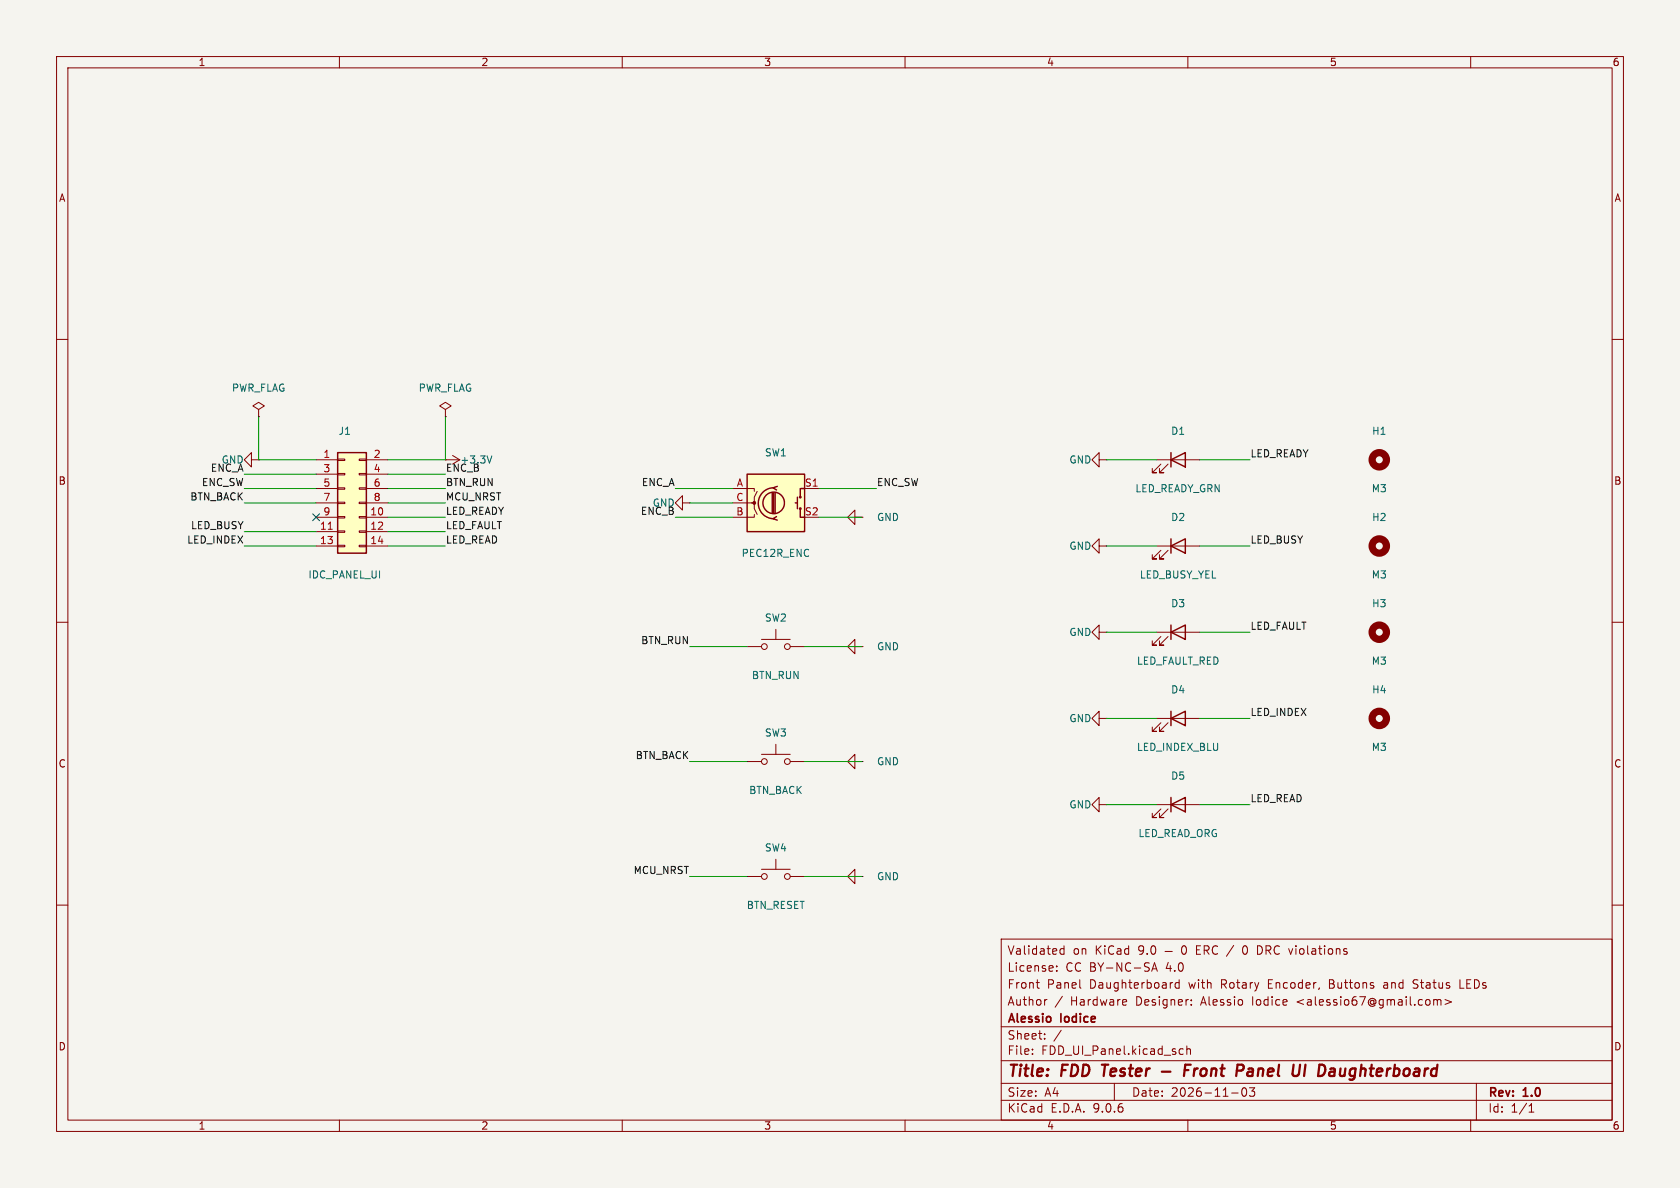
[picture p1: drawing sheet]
(kicad_sch
 (version 20250114)
 (generator "eeschema")
 (generator_version "9.0")
 (paper "A4")
 (title_block
  (title "FDD Tester - Front Panel UI Daughterboard")
  (date "2026-11-03")
  (rev "1.0")
  (company "Alessio Iodice")
  (comment 1 "Author / Hardware Designer: Alessio Iodice <alessio67@gmail.com>")
  (comment 2 "Front Panel Daughterboard with Rotary Encoder, Buttons and Status LEDs")
  (comment 3 "License: CC BY-NC-SA 4.0")
  (comment 4 "Validated on KiCad 9.0 — 0 ERC / 0 DRC violations"))

 (lib_symbols
(symbol "power:GND"
  (power)
  (pin_numbers (hide yes))
  (pin_names
   (offset 0) (hide yes))
  (exclude_from_sim no)
  (in_bom yes)
  (on_board yes)
  (property "Reference" "#PWR" (at 0 -6.35 0) (effects (font (size 1.27 1.27)) (hide yes)))
  (property "Value" "GND" (at 0 -3.81 0) (effects (font (size 1.27 1.27))))
  (property "Footprint" "" (at 0 0 0) (effects (font (size 1.27 1.27)) (hide yes)))
  (property "Datasheet" "" (at 0 0 0) (effects (font (size 1.27 1.27)) (hide yes)))
  (property "Description" "Power symbol creates a global label with name \"GND\" , ground" (at 0 0 0) (effects (font (size 1.27 1.27)) (hide yes)))
  (symbol "GND_0_1"
   (polyline (pts (xy 0 0) (xy 0 -1.27) (xy 1.27 -1.27) (xy 0 -2.54) (xy -1.27 -1.27) (xy 0 -1.27)) (stroke (width 0) (type default)) (fill (type none))))
  (symbol "GND_1_1"
   (pin power_in line (at 0 0 270) (length 0) (name "~" (effects (font (size 1.27 1.27)))) (number "1" (effects (font (size 1.27 1.27))))))
  (embedded_fonts no))
(symbol "power:+3.3V"
  (power)
  (pin_numbers (hide yes))
  (pin_names
   (offset 0) (hide yes))
  (exclude_from_sim no)
  (in_bom yes)
  (on_board yes)
  (property "Reference" "#PWR" (at 0 -3.81 0) (effects (font (size 1.27 1.27)) (hide yes)))
  (property "Value" "+3.3V" (at 0 3.556 0) (effects (font (size 1.27 1.27))))
  (property "Footprint" "" (at 0 0 0) (effects (font (size 1.27 1.27)) (hide yes)))
  (property "Datasheet" "" (at 0 0 0) (effects (font (size 1.27 1.27)) (hide yes)))
  (property "Description" "Power symbol creates a global label with name \"+3.3V\"" (at 0 0 0) (effects (font (size 1.27 1.27)) (hide yes)))
  (symbol "+3.3V_0_1"
   (polyline (pts (xy -0.762 1.27) (xy 0 2.54)) (stroke (width 0) (type default)) (fill (type none)))
   (polyline (pts (xy 0 2.54) (xy 0.762 1.27)) (stroke (width 0) (type default)) (fill (type none)))
   (polyline (pts (xy 0 0) (xy 0 2.54)) (stroke (width 0) (type default)) (fill (type none))))
  (symbol "+3.3V_1_1"
   (pin power_in line (at 0 0 90) (length 0) (name "~" (effects (font (size 1.27 1.27)))) (number "1" (effects (font (size 1.27 1.27))))))
  (embedded_fonts no))
(symbol "power:PWR_FLAG"
  (power)
  (pin_numbers (hide yes))
  (pin_names
   (offset 0) (hide yes))
  (exclude_from_sim no)
  (in_bom yes)
  (on_board yes)
  (property "Reference" "#FLG" (at 0 1.905 0) (effects (font (size 1.27 1.27)) (hide yes)))
  (property "Value" "PWR_FLAG" (at 0 3.81 0) (effects (font (size 1.27 1.27))))
  (property "Footprint" "" (at 0 0 0) (effects (font (size 1.27 1.27)) (hide yes)))
  (property "Datasheet" "~" (at 0 0 0) (effects (font (size 1.27 1.27)) (hide yes)))
  (property "Description" "Special symbol for telling ERC where power comes from" (at 0 0 0) (effects (font (size 1.27 1.27)) (hide yes)))
  (symbol "PWR_FLAG_0_0"
   (pin power_out line (at 0 0 90) (length 0) (name "~" (effects (font (size 1.27 1.27)))) (number "1" (effects (font (size 1.27 1.27))))))
  (symbol "PWR_FLAG_0_1"
   (polyline (pts (xy 0 0) (xy 0 1.27) (xy -1.016 1.905) (xy 0 2.54) (xy 1.016 1.905) (xy 0 1.27)) (stroke (width 0) (type default)) (fill (type none))))
  (embedded_fonts no))
(symbol "Connector_Generic:Conn_02x07_Odd_Even"
  (pin_names
   (offset 1.016) (hide yes))
  (exclude_from_sim no)
  (in_bom yes)
  (on_board yes)
  (property "Reference" "J" (at 1.27 10.16 0) (effects (font (size 1.27 1.27))))
  (property "Value" "Conn_02x07_Odd_Even" (at 1.27 -10.16 0) (effects (font (size 1.27 1.27))))
  (property "Footprint" "" (at 0 0 0) (effects (font (size 1.27 1.27)) (hide yes)))
  (property "Datasheet" "~" (at 0 0 0) (effects (font (size 1.27 1.27)) (hide yes)))
  (property "Description" "Generic connector, double row, 02x07, odd/even pin numbering scheme (row 1 odd numbers, row 2 even numbers), script generated (kicad-library-utils/schlib/autogen/connector/)" (at 0 0 0) (effects (font (size 1.27 1.27)) (hide yes)))
  (symbol "Conn_02x07_Odd_Even_1_1"
   (rectangle (start -1.27 8.89) (end 3.81 -8.89) (stroke (width 0.254) (type default)) (fill (type background)))
   (rectangle (start -1.27 7.747) (end 0 7.493) (stroke (width 0.1524) (type default)) (fill (type none)))
   (rectangle (start -1.27 5.207) (end 0 4.953) (stroke (width 0.1524) (type default)) (fill (type none)))
   (rectangle (start -1.27 2.667) (end 0 2.413) (stroke (width 0.1524) (type default)) (fill (type none)))
   (rectangle (start -1.27 0.127) (end 0 -0.127) (stroke (width 0.1524) (type default)) (fill (type none)))
   (rectangle (start -1.27 -2.413) (end 0 -2.667) (stroke (width 0.1524) (type default)) (fill (type none)))
   (rectangle (start -1.27 -4.953) (end 0 -5.207) (stroke (width 0.1524) (type default)) (fill (type none)))
   (rectangle (start -1.27 -7.493) (end 0 -7.747) (stroke (width 0.1524) (type default)) (fill (type none)))
   (rectangle (start 3.81 7.747) (end 2.54 7.493) (stroke (width 0.1524) (type default)) (fill (type none)))
   (rectangle (start 3.81 5.207) (end 2.54 4.953) (stroke (width 0.1524) (type default)) (fill (type none)))
   (rectangle (start 3.81 2.667) (end 2.54 2.413) (stroke (width 0.1524) (type default)) (fill (type none)))
   (rectangle (start 3.81 0.127) (end 2.54 -0.127) (stroke (width 0.1524) (type default)) (fill (type none)))
   (rectangle (start 3.81 -2.413) (end 2.54 -2.667) (stroke (width 0.1524) (type default)) (fill (type none)))
   (rectangle (start 3.81 -4.953) (end 2.54 -5.207) (stroke (width 0.1524) (type default)) (fill (type none)))
   (rectangle (start 3.81 -7.493) (end 2.54 -7.747) (stroke (width 0.1524) (type default)) (fill (type none)))
   (pin passive line (at -5.08 7.62 0) (length 3.81) (name "Pin_1" (effects (font (size 1.27 1.27)))) (number "1" (effects (font (size 1.27 1.27)))))
   (pin passive line (at -5.08 5.08 0) (length 3.81) (name "Pin_3" (effects (font (size 1.27 1.27)))) (number "3" (effects (font (size 1.27 1.27)))))
   (pin passive line (at -5.08 2.54 0) (length 3.81) (name "Pin_5" (effects (font (size 1.27 1.27)))) (number "5" (effects (font (size 1.27 1.27)))))
   (pin passive line (at -5.08 0 0) (length 3.81) (name "Pin_7" (effects (font (size 1.27 1.27)))) (number "7" (effects (font (size 1.27 1.27)))))
   (pin passive line (at -5.08 -2.54 0) (length 3.81) (name "Pin_9" (effects (font (size 1.27 1.27)))) (number "9" (effects (font (size 1.27 1.27)))))
   (pin passive line (at -5.08 -5.08 0) (length 3.81) (name "Pin_11" (effects (font (size 1.27 1.27)))) (number "11" (effects (font (size 1.27 1.27)))))
   (pin passive line (at -5.08 -7.62 0) (length 3.81) (name "Pin_13" (effects (font (size 1.27 1.27)))) (number "13" (effects (font (size 1.27 1.27)))))
   (pin passive line (at 7.62 7.62 180) (length 3.81) (name "Pin_2" (effects (font (size 1.27 1.27)))) (number "2" (effects (font (size 1.27 1.27)))))
   (pin passive line (at 7.62 5.08 180) (length 3.81) (name "Pin_4" (effects (font (size 1.27 1.27)))) (number "4" (effects (font (size 1.27 1.27)))))
   (pin passive line (at 7.62 2.54 180) (length 3.81) (name "Pin_6" (effects (font (size 1.27 1.27)))) (number "6" (effects (font (size 1.27 1.27)))))
   (pin passive line (at 7.62 0 180) (length 3.81) (name "Pin_8" (effects (font (size 1.27 1.27)))) (number "8" (effects (font (size 1.27 1.27)))))
   (pin passive line (at 7.62 -2.54 180) (length 3.81) (name "Pin_10" (effects (font (size 1.27 1.27)))) (number "10" (effects (font (size 1.27 1.27)))))
   (pin passive line (at 7.62 -5.08 180) (length 3.81) (name "Pin_12" (effects (font (size 1.27 1.27)))) (number "12" (effects (font (size 1.27 1.27)))))
   (pin passive line (at 7.62 -7.62 180) (length 3.81) (name "Pin_14" (effects (font (size 1.27 1.27)))) (number "14" (effects (font (size 1.27 1.27))))))
  (embedded_fonts no))
(symbol "Device:RotaryEncoder_Switch"
  (pin_names
   (offset 0.254) (hide yes))
  (exclude_from_sim no)
  (in_bom yes)
  (on_board yes)
  (property "Reference" "SW" (at 0 6.604 0) (effects (font (size 1.27 1.27))))
  (property "Value" "RotaryEncoder_Switch" (at 0 -6.604 0) (effects (font (size 1.27 1.27))))
  (property "Footprint" "" (at -3.81 4.064 0) (effects (font (size 1.27 1.27)) (hide yes)))
  (property "Datasheet" "~" (at 0 6.604 0) (effects (font (size 1.27 1.27)) (hide yes)))
  (property "Description" "Rotary encoder, dual channel, incremental quadrate outputs, with switch" (at 0 0 0) (effects (font (size 1.27 1.27)) (hide yes)))
  (symbol "RotaryEncoder_Switch_0_1"
   (rectangle (start -5.08 5.08) (end 5.08 -5.08) (stroke (width 0.254) (type default)) (fill (type background)))
   (polyline (pts (xy -5.08 2.54) (xy -3.81 2.54) (xy -3.81 2.032)) (stroke (width 0) (type default)) (fill (type none)))
   (polyline (pts (xy -5.08 0) (xy -3.81 0) (xy -3.81 -1.016) (xy -3.302 -2.032)) (stroke (width 0) (type default)) (fill (type none)))
   (polyline (pts (xy -5.08 -2.54) (xy -3.81 -2.54) (xy -3.81 -2.032)) (stroke (width 0) (type default)) (fill (type none)))
   (polyline (pts (xy -4.318 0) (xy -3.81 0) (xy -3.81 1.016) (xy -3.302 2.032)) (stroke (width 0) (type default)) (fill (type none)))
   (circle (center -3.81 0) (radius 0.254) (stroke (width 0) (type default)) (fill (type outline)))
   (polyline (pts (xy -0.635 -1.778) (xy -0.635 1.778)) (stroke (width 0.254) (type default)) (fill (type none)))
   (circle (center -0.381 0) (radius 1.905) (stroke (width 0.254) (type default)) (fill (type none)))
   (polyline (pts (xy -0.381 -1.778) (xy -0.381 1.778)) (stroke (width 0.254) (type default)) (fill (type none)))
   (arc (start -0.381 -2.794) (mid -3.0988 -0.0635) (end -0.381 2.667) (stroke (width 0.254) (type default)) (fill (type none)))
   (polyline (pts (xy -0.127 1.778) (xy -0.127 -1.778)) (stroke (width 0.254) (type default)) (fill (type none)))
   (polyline (pts (xy 0.254 2.921) (xy -0.508 2.667) (xy 0.127 2.286)) (stroke (width 0.254) (type default)) (fill (type none)))
   (polyline (pts (xy 0.254 -3.048) (xy -0.508 -2.794) (xy 0.127 -2.413)) (stroke (width 0.254) (type default)) (fill (type none)))
   (polyline (pts (xy 3.81 1.016) (xy 3.81 -1.016)) (stroke (width 0.254) (type default)) (fill (type none)))
   (polyline (pts (xy 3.81 0) (xy 3.429 0)) (stroke (width 0.254) (type default)) (fill (type none)))
   (circle (center 4.318 1.016) (radius 0.127) (stroke (width 0.254) (type default)) (fill (type none)))
   (circle (center 4.318 -1.016) (radius 0.127) (stroke (width 0.254) (type default)) (fill (type none)))
   (polyline (pts (xy 5.08 2.54) (xy 4.318 2.54) (xy 4.318 1.016)) (stroke (width 0.254) (type default)) (fill (type none)))
   (polyline (pts (xy 5.08 -2.54) (xy 4.318 -2.54) (xy 4.318 -1.016)) (stroke (width 0.254) (type default)) (fill (type none))))
  (symbol "RotaryEncoder_Switch_1_1"
   (pin passive line (at -7.62 2.54 0) (length 2.54) (name "A" (effects (font (size 1.27 1.27)))) (number "A" (effects (font (size 1.27 1.27)))))
   (pin passive line (at -7.62 0 0) (length 2.54) (name "C" (effects (font (size 1.27 1.27)))) (number "C" (effects (font (size 1.27 1.27)))))
   (pin passive line (at -7.62 -2.54 0) (length 2.54) (name "B" (effects (font (size 1.27 1.27)))) (number "B" (effects (font (size 1.27 1.27)))))
   (pin passive line (at 7.62 2.54 180) (length 2.54) (name "S1" (effects (font (size 1.27 1.27)))) (number "S1" (effects (font (size 1.27 1.27)))))
   (pin passive line (at 7.62 -2.54 180) (length 2.54) (name "S2" (effects (font (size 1.27 1.27)))) (number "S2" (effects (font (size 1.27 1.27))))))
  (embedded_fonts no))
(symbol "Switch:SW_Push"
  (pin_numbers (hide yes))
  (pin_names
   (offset 1.016) (hide yes))
  (exclude_from_sim no)
  (in_bom yes)
  (on_board yes)
  (property "Reference" "SW" (at 1.27 2.54 0) (effects (font (size 1.27 1.27)) (justify left)))
  (property "Value" "SW_Push" (at 0 -1.524 0) (effects (font (size 1.27 1.27))))
  (property "Footprint" "" (at 0 5.08 0) (effects (font (size 1.27 1.27)) (hide yes)))
  (property "Datasheet" "~" (at 0 5.08 0) (effects (font (size 1.27 1.27)) (hide yes)))
  (property "Description" "Push button switch, generic, two pins" (at 0 0 0) (effects (font (size 1.27 1.27)) (hide yes)))
  (symbol "SW_Push_0_1"
   (circle (center -2.032 0) (radius 0.508) (stroke (width 0) (type default)) (fill (type none)))
   (polyline (pts (xy 0 1.27) (xy 0 3.048)) (stroke (width 0) (type default)) (fill (type none)))
   (circle (center 2.032 0) (radius 0.508) (stroke (width 0) (type default)) (fill (type none)))
   (polyline (pts (xy 2.54 1.27) (xy -2.54 1.27)) (stroke (width 0) (type default)) (fill (type none)))
   (pin passive line (at -5.08 0 0) (length 2.54) (name "1" (effects (font (size 1.27 1.27)))) (number "1" (effects (font (size 1.27 1.27)))))
   (pin passive line (at 5.08 0 180) (length 2.54) (name "2" (effects (font (size 1.27 1.27)))) (number "2" (effects (font (size 1.27 1.27))))))
  (embedded_fonts no))
(symbol "Device:LED"
  (pin_numbers (hide yes))
  (pin_names
   (offset 1.016) (hide yes))
  (exclude_from_sim no)
  (in_bom yes)
  (on_board yes)
  (property "Reference" "D" (at 0 2.54 0) (effects (font (size 1.27 1.27))))
  (property "Value" "LED" (at 0 -2.54 0) (effects (font (size 1.27 1.27))))
  (property "Footprint" "" (at 0 0 0) (effects (font (size 1.27 1.27)) (hide yes)))
  (property "Datasheet" "~" (at 0 0 0) (effects (font (size 1.27 1.27)) (hide yes)))
  (property "Description" "Light emitting diode" (at 0 0 0) (effects (font (size 1.27 1.27)) (hide yes)))
  (property "Sim.Pins" "1=K 2=A" (at 0 0 0) (effects (font (size 1.27 1.27)) (hide yes)))
  (symbol "LED_0_1"
   (polyline (pts (xy -3.048 -0.762) (xy -4.572 -2.286) (xy -3.81 -2.286) (xy -4.572 -2.286) (xy -4.572 -1.524)) (stroke (width 0) (type default)) (fill (type none)))
   (polyline (pts (xy -1.778 -0.762) (xy -3.302 -2.286) (xy -2.54 -2.286) (xy -3.302 -2.286) (xy -3.302 -1.524)) (stroke (width 0) (type default)) (fill (type none)))
   (polyline (pts (xy -1.27 0) (xy 1.27 0)) (stroke (width 0) (type default)) (fill (type none)))
   (polyline (pts (xy -1.27 -1.27) (xy -1.27 1.27)) (stroke (width 0.254) (type default)) (fill (type none)))
   (polyline (pts (xy 1.27 -1.27) (xy 1.27 1.27) (xy -1.27 0) (xy 1.27 -1.27)) (stroke (width 0.254) (type default)) (fill (type none))))
  (symbol "LED_1_1"
   (pin passive line (at -3.81 0 0) (length 2.54) (name "K" (effects (font (size 1.27 1.27)))) (number "1" (effects (font (size 1.27 1.27)))))
   (pin passive line (at 3.81 0 180) (length 2.54) (name "A" (effects (font (size 1.27 1.27)))) (number "2" (effects (font (size 1.27 1.27))))))
  (embedded_fonts no))
(symbol "Mechanical:MountingHole"
  (pin_names
   (offset 1.016))
  (exclude_from_sim no)
  (in_bom no)
  (on_board yes)
  (property "Reference" "H" (at 0 5.08 0) (effects (font (size 1.27 1.27))))
  (property "Value" "MountingHole" (at 0 3.175 0) (effects (font (size 1.27 1.27))))
  (property "Footprint" "" (at 0 0 0) (effects (font (size 1.27 1.27)) (hide yes)))
  (property "Datasheet" "~" (at 0 0 0) (effects (font (size 1.27 1.27)) (hide yes)))
  (property "Description" "Mounting Hole without connection" (at 0 0 0) (effects (font (size 1.27 1.27)) (hide yes)))
  (symbol "MountingHole_0_1"
   (circle (center 0 0) (radius 1.27) (stroke (width 1.27) (type default)) (fill (type none))))
  (embedded_fonts no)))

 (symbol (lib_id "Connector_Generic:Conn_02x07_Odd_Even") (at 60.96 88.90 0) (unit 1) (in_bom yes) (on_board yes) (dnp no)
  (property "Reference" "J1" (at 60.96 76.20 0) (effects (font (size 1.27 1.27))))
  (property "Value" "IDC_PANEL_UI" (at 60.96 101.60 0) (effects (font (size 1.27 1.27))))
  (property "Footprint" "FDD_UI_Panel:IDC-Header_2x07_P2.54mm_Vertical" (at 60.96 88.90 0) (effects (font (size 1.27 1.27)) (hide yes))) (pin "1") (pin "2") (pin "3") (pin "4") (pin "5") (pin "6") (pin "7") (pin "8") (pin "9") (pin "10") (pin "11") (pin "12") (pin "13") (pin "14"))

 
 (wire (pts (xy 55.88 81.28) (xy 45.72 81.28)) (stroke (width 0) (type default)))
 (symbol (lib_id "power:GND") (at 45.72 81.28 270) (unit 1) (in_bom yes) (on_board yes) (dnp no)
  (property "Reference" "#PWR01" (at 45.72 81.28 0) (effects (font (size 1.27 1.27)) (hide yes)))
  (property "Value" "GND" (at 43.18 81.28 90) (effects (font (size 1.27 1.27)) (justify right)))
  (property "Footprint" "" (at 45.72 81.28 0) (effects (font (size 1.27 1.27)) (hide yes))) (pin "1"))
 (wire (pts (xy 45.72 81.28) (xy 45.72 73.66)) (stroke (width 0) (type default)))
 (symbol (lib_id "power:PWR_FLAG") (at 45.72 73.66 0) (unit 1) (in_bom yes) (on_board yes) (dnp no)
  (property "Reference" "#FLG01" (at 45.72 71.12 0) (effects (font (size 1.27 1.27)) (hide yes)))
  (property "Value" "PWR_FLAG" (at 45.72 68.58 0) (effects (font (size 1.27 1.27))))
  (property "Footprint" "" (at 45.72 73.66 0) (effects (font (size 1.27 1.27)) (hide yes))) (pin "1"))

 
 (wire (pts (xy 68.58 81.28) (xy 78.74 81.28)) (stroke (width 0) (type default)))
 (symbol (lib_id "power:+3.3V") (at 78.74 81.28 270) (unit 1) (in_bom yes) (on_board yes) (dnp no)
  (property "Reference" "#PWR02" (at 78.74 81.28 0) (effects (font (size 1.27 1.27)) (hide yes)))
  (property "Value" "+3.3V" (at 81.28 81.28 90) (effects (font (size 1.27 1.27)) (justify left)))
  (property "Footprint" "" (at 78.74 81.28 0) (effects (font (size 1.27 1.27)) (hide yes))) (pin "1"))
 (wire (pts (xy 78.74 81.28) (xy 78.74 73.66)) (stroke (width 0) (type default)))
 (symbol (lib_id "power:PWR_FLAG") (at 78.74 73.66 0) (unit 1) (in_bom yes) (on_board yes) (dnp no)
  (property "Reference" "#FLG02" (at 78.74 71.12 0) (effects (font (size 1.27 1.27)) (hide yes)))
  (property "Value" "PWR_FLAG" (at 78.74 68.58 0) (effects (font (size 1.27 1.27))))
  (property "Footprint" "" (at 78.74 73.66 0) (effects (font (size 1.27 1.27)) (hide yes))) (pin "1"))

 
 (wire (pts (xy 55.88 83.82) (xy 43.18 83.82)) (stroke (width 0) (type default)))
 (label "ENC_A" (at 43.18 83.82 180) (fields_autoplaced yes) (effects (font (size 1.27 1.27)) (justify right bottom)))

 
 (wire (pts (xy 68.58 83.82) (xy 78.74 83.82)) (stroke (width 0) (type default)))
 (label "ENC_B" (at 78.74 83.82 0) (fields_autoplaced yes) (effects (font (size 1.27 1.27)) (justify left bottom)))

 
 (wire (pts (xy 55.88 86.36) (xy 43.18 86.36)) (stroke (width 0) (type default)))
 (label "ENC_SW" (at 43.18 86.36 180) (fields_autoplaced yes) (effects (font (size 1.27 1.27)) (justify right bottom)))

 
 (wire (pts (xy 68.58 86.36) (xy 78.74 86.36)) (stroke (width 0) (type default)))
 (label "BTN_RUN" (at 78.74 86.36 0) (fields_autoplaced yes) (effects (font (size 1.27 1.27)) (justify left bottom)))

 
 (wire (pts (xy 55.88 88.90) (xy 43.18 88.90)) (stroke (width 0) (type default)))
 (label "BTN_BACK" (at 43.18 88.90 180) (fields_autoplaced yes) (effects (font (size 1.27 1.27)) (justify right bottom)))

 
 (wire (pts (xy 68.58 88.90) (xy 78.74 88.90)) (stroke (width 0) (type default)))
 (label "MCU_NRST" (at 78.74 88.90 0) (fields_autoplaced yes) (effects (font (size 1.27 1.27)) (justify left bottom)))

 
 (no_connect (at 55.88 91.44))

 
 (wire (pts (xy 68.58 91.44) (xy 78.74 91.44)) (stroke (width 0) (type default)))
 (label "LED_READY" (at 78.74 91.44 0) (fields_autoplaced yes) (effects (font (size 1.27 1.27)) (justify left bottom)))

 
 (wire (pts (xy 55.88 93.98) (xy 43.18 93.98)) (stroke (width 0) (type default)))
 (label "LED_BUSY" (at 43.18 93.98 180) (fields_autoplaced yes) (effects (font (size 1.27 1.27)) (justify right bottom)))

 
 (wire (pts (xy 68.58 93.98) (xy 78.74 93.98)) (stroke (width 0) (type default)))
 (label "LED_FAULT" (at 78.74 93.98 0) (fields_autoplaced yes) (effects (font (size 1.27 1.27)) (justify left bottom)))

 
 (wire (pts (xy 55.88 96.52) (xy 43.18 96.52)) (stroke (width 0) (type default)))
 (label "LED_INDEX" (at 43.18 96.52 180) (fields_autoplaced yes) (effects (font (size 1.27 1.27)) (justify right bottom)))

 
 (wire (pts (xy 68.58 96.52) (xy 78.74 96.52)) (stroke (width 0) (type default)))
 (label "LED_READ" (at 78.74 96.52 0) (fields_autoplaced yes) (effects (font (size 1.27 1.27)) (justify left bottom)))

 
 (symbol (lib_id "Device:RotaryEncoder_Switch") (at 137.16 88.90 0) (unit 1) (in_bom yes) (on_board yes) (dnp no)
  (property "Reference" "SW1" (at 137.16 80.01 0) (effects (font (size 1.27 1.27))))
  (property "Value" "PEC12R_ENC" (at 137.16 97.79 0) (effects (font (size 1.27 1.27))))
  (property "Footprint" "Rotary_Encoder:RotaryEncoder_Bourns_Vertical_PEC12R-3x17F-Sxxxx" (at 137.16 88.90 0) (effects (font (size 1.27 1.27)) (hide yes))) (pin "A") (pin "B") (pin "C") (pin "S1") (pin "S2"))
 
 (wire (pts (xy 129.54 86.36) (xy 119.38 86.36)) (stroke (width 0) (type default)))
 (label "ENC_A" (at 119.38 86.36 180) (fields_autoplaced yes) (effects (font (size 1.27 1.27)) (justify right bottom)))

 
 (wire (pts (xy 129.54 91.44) (xy 119.38 91.44)) (stroke (width 0) (type default)))
 (label "ENC_B" (at 119.38 91.44 180) (fields_autoplaced yes) (effects (font (size 1.27 1.27)) (justify right bottom)))

 
 (wire (pts (xy 129.54 88.90) (xy 121.92 88.90)) (stroke (width 0) (type default)))
 (symbol (lib_id "power:GND") (at 121.92 88.90 270) (unit 1) (in_bom yes) (on_board yes) (dnp no)
  (property "Reference" "#PWR03" (at 121.92 88.90 0) (effects (font (size 1.27 1.27)) (hide yes)))
  (property "Value" "GND" (at 119.38 88.90 90) (effects (font (size 1.27 1.27)) (justify right)))
  (property "Footprint" "" (at 121.92 88.90 0) (effects (font (size 1.27 1.27)) (hide yes))) (pin "1"))

 
 (wire (pts (xy 144.78 86.36) (xy 154.94 86.36)) (stroke (width 0) (type default)))
 (label "ENC_SW" (at 154.94 86.36 0) (fields_autoplaced yes) (effects (font (size 1.27 1.27)) (justify left bottom)))

 
 (wire (pts (xy 144.78 91.44) (xy 152.40 91.44)) (stroke (width 0) (type default)))
 (symbol (lib_id "power:GND") (at 152.40 91.44 270) (unit 1) (in_bom yes) (on_board yes) (dnp no)
  (property "Reference" "#PWR04" (at 152.40 91.44 0) (effects (font (size 1.27 1.27)) (hide yes)))
  (property "Value" "GND" (at 154.94 91.44 90) (effects (font (size 1.27 1.27)) (justify left)))
  (property "Footprint" "" (at 152.40 91.44 0) (effects (font (size 1.27 1.27)) (hide yes))) (pin "1"))

 
 (symbol (lib_id "Switch:SW_Push") (at 137.16 114.30 0) (unit 1) (in_bom yes) (on_board yes) (dnp no)
  (property "Reference" "SW2" (at 137.16 109.22 0) (effects (font (size 1.27 1.27))))
  (property "Value" "BTN_RUN" (at 137.16 119.38 0) (effects (font (size 1.27 1.27))))
  (property "Footprint" "Button_Switch_THT:SW_PUSH_6mm_H5mm" (at 137.16 114.30 0) (effects (font (size 1.27 1.27)) (hide yes))) (pin "1") (pin "2"))
 (wire (pts (xy 132.08 114.30) (xy 121.92 114.30)) (stroke (width 0) (type default)))
 (label "BTN_RUN" (at 121.92 114.30 180) (fields_autoplaced yes) (effects (font (size 1.27 1.27)) (justify right bottom)))
 (wire (pts (xy 142.24 114.30) (xy 152.40 114.30)) (stroke (width 0) (type default)))
 (symbol (lib_id "power:GND") (at 152.40 114.30 270) (unit 1) (in_bom yes) (on_board yes) (dnp no)
  (property "Reference" "#PWR05" (at 152.40 114.30 0) (effects (font (size 1.27 1.27)) (hide yes)))
  (property "Value" "GND" (at 154.94 114.30 90) (effects (font (size 1.27 1.27)) (justify left)))
  (property "Footprint" "" (at 152.40 114.30 0) (effects (font (size 1.27 1.27)) (hide yes))) (pin "1"))

 
 (symbol (lib_id "Switch:SW_Push") (at 137.16 134.62 0) (unit 1) (in_bom yes) (on_board yes) (dnp no)
  (property "Reference" "SW3" (at 137.16 129.54 0) (effects (font (size 1.27 1.27))))
  (property "Value" "BTN_BACK" (at 137.16 139.70 0) (effects (font (size 1.27 1.27))))
  (property "Footprint" "Button_Switch_THT:SW_PUSH_6mm_H5mm" (at 137.16 134.62 0) (effects (font (size 1.27 1.27)) (hide yes))) (pin "1") (pin "2"))
 (wire (pts (xy 132.08 134.62) (xy 121.92 134.62)) (stroke (width 0) (type default)))
 (label "BTN_BACK" (at 121.92 134.62 180) (fields_autoplaced yes) (effects (font (size 1.27 1.27)) (justify right bottom)))
 (wire (pts (xy 142.24 134.62) (xy 152.40 134.62)) (stroke (width 0) (type default)))
 (symbol (lib_id "power:GND") (at 152.40 134.62 270) (unit 1) (in_bom yes) (on_board yes) (dnp no)
  (property "Reference" "#PWR06" (at 152.40 134.62 0) (effects (font (size 1.27 1.27)) (hide yes)))
  (property "Value" "GND" (at 154.94 134.62 90) (effects (font (size 1.27 1.27)) (justify left)))
  (property "Footprint" "" (at 152.40 134.62 0) (effects (font (size 1.27 1.27)) (hide yes))) (pin "1"))

 
 (symbol (lib_id "Switch:SW_Push") (at 137.16 154.94 0) (unit 1) (in_bom yes) (on_board yes) (dnp no)
  (property "Reference" "SW4" (at 137.16 149.86 0) (effects (font (size 1.27 1.27))))
  (property "Value" "BTN_RESET" (at 137.16 160.02 0) (effects (font (size 1.27 1.27))))
  (property "Footprint" "Button_Switch_THT:SW_PUSH_6mm_H5mm" (at 137.16 154.94 0) (effects (font (size 1.27 1.27)) (hide yes))) (pin "1") (pin "2"))
 (wire (pts (xy 132.08 154.94) (xy 121.92 154.94)) (stroke (width 0) (type default)))
 (label "MCU_NRST" (at 121.92 154.94 180) (fields_autoplaced yes) (effects (font (size 1.27 1.27)) (justify right bottom)))
 (wire (pts (xy 142.24 154.94) (xy 152.40 154.94)) (stroke (width 0) (type default)))
 (symbol (lib_id "power:GND") (at 152.40 154.94 270) (unit 1) (in_bom yes) (on_board yes) (dnp no)
  (property "Reference" "#PWR07" (at 152.40 154.94 0) (effects (font (size 1.27 1.27)) (hide yes)))
  (property "Value" "GND" (at 154.94 154.94 90) (effects (font (size 1.27 1.27)) (justify left)))
  (property "Footprint" "" (at 152.40 154.94 0) (effects (font (size 1.27 1.27)) (hide yes))) (pin "1"))

 
 (symbol (lib_id "Device:LED") (at 208.28 81.28 0) (unit 1) (in_bom yes) (on_board yes) (dnp no)
  (property "Reference" "D1" (at 208.28 76.20 0) (effects (font (size 1.27 1.27))))
  (property "Value" "LED_READY_GRN" (at 208.28 86.36 0) (effects (font (size 1.27 1.27))))
  (property "Footprint" "LED_THT:LED_D3.0mm" (at 208.28 81.28 0) (effects (font (size 1.27 1.27)) (hide yes))) (pin "1") (pin "2"))
 (wire (pts (xy 212.09 81.28) (xy 220.98 81.28)) (stroke (width 0) (type default)))
 (label "LED_READY" (at 220.98 81.28 0) (fields_autoplaced yes) (effects (font (size 1.27 1.27)) (justify left bottom)))
 (wire (pts (xy 204.47 81.28) (xy 195.58 81.28)) (stroke (width 0) (type default)))
 (symbol (lib_id "power:GND") (at 195.58 81.28 270) (unit 1) (in_bom yes) (on_board yes) (dnp no)
  (property "Reference" "#PWR08" (at 195.58 81.28 0) (effects (font (size 1.27 1.27)) (hide yes)))
  (property "Value" "GND" (at 193.04 81.28 90) (effects (font (size 1.27 1.27)) (justify right)))
  (property "Footprint" "" (at 195.58 81.28 0) (effects (font (size 1.27 1.27)) (hide yes))) (pin "1"))

 
 (symbol (lib_id "Device:LED") (at 208.28 96.52 0) (unit 1) (in_bom yes) (on_board yes) (dnp no)
  (property "Reference" "D2" (at 208.28 91.44 0) (effects (font (size 1.27 1.27))))
  (property "Value" "LED_BUSY_YEL" (at 208.28 101.60 0) (effects (font (size 1.27 1.27))))
  (property "Footprint" "LED_THT:LED_D3.0mm" (at 208.28 96.52 0) (effects (font (size 1.27 1.27)) (hide yes))) (pin "1") (pin "2"))
 (wire (pts (xy 212.09 96.52) (xy 220.98 96.52)) (stroke (width 0) (type default)))
 (label "LED_BUSY" (at 220.98 96.52 0) (fields_autoplaced yes) (effects (font (size 1.27 1.27)) (justify left bottom)))
 (wire (pts (xy 204.47 96.52) (xy 195.58 96.52)) (stroke (width 0) (type default)))
 (symbol (lib_id "power:GND") (at 195.58 96.52 270) (unit 1) (in_bom yes) (on_board yes) (dnp no)
  (property "Reference" "#PWR09" (at 195.58 96.52 0) (effects (font (size 1.27 1.27)) (hide yes)))
  (property "Value" "GND" (at 193.04 96.52 90) (effects (font (size 1.27 1.27)) (justify right)))
  (property "Footprint" "" (at 195.58 96.52 0) (effects (font (size 1.27 1.27)) (hide yes))) (pin "1"))

 
 (symbol (lib_id "Device:LED") (at 208.28 111.76 0) (unit 1) (in_bom yes) (on_board yes) (dnp no)
  (property "Reference" "D3" (at 208.28 106.68 0) (effects (font (size 1.27 1.27))))
  (property "Value" "LED_FAULT_RED" (at 208.28 116.84 0) (effects (font (size 1.27 1.27))))
  (property "Footprint" "LED_THT:LED_D3.0mm" (at 208.28 111.76 0) (effects (font (size 1.27 1.27)) (hide yes))) (pin "1") (pin "2"))
 (wire (pts (xy 212.09 111.76) (xy 220.98 111.76)) (stroke (width 0) (type default)))
 (label "LED_FAULT" (at 220.98 111.76 0) (fields_autoplaced yes) (effects (font (size 1.27 1.27)) (justify left bottom)))
 (wire (pts (xy 204.47 111.76) (xy 195.58 111.76)) (stroke (width 0) (type default)))
 (symbol (lib_id "power:GND") (at 195.58 111.76 270) (unit 1) (in_bom yes) (on_board yes) (dnp no)
  (property "Reference" "#PWR10" (at 195.58 111.76 0) (effects (font (size 1.27 1.27)) (hide yes)))
  (property "Value" "GND" (at 193.04 111.76 90) (effects (font (size 1.27 1.27)) (justify right)))
  (property "Footprint" "" (at 195.58 111.76 0) (effects (font (size 1.27 1.27)) (hide yes))) (pin "1"))

 
 (symbol (lib_id "Device:LED") (at 208.28 127.00 0) (unit 1) (in_bom yes) (on_board yes) (dnp no)
  (property "Reference" "D4" (at 208.28 121.92 0) (effects (font (size 1.27 1.27))))
  (property "Value" "LED_INDEX_BLU" (at 208.28 132.08 0) (effects (font (size 1.27 1.27))))
  (property "Footprint" "LED_THT:LED_D3.0mm" (at 208.28 127.00 0) (effects (font (size 1.27 1.27)) (hide yes))) (pin "1") (pin "2"))
 (wire (pts (xy 212.09 127.00) (xy 220.98 127.00)) (stroke (width 0) (type default)))
 (label "LED_INDEX" (at 220.98 127.00 0) (fields_autoplaced yes) (effects (font (size 1.27 1.27)) (justify left bottom)))
 (wire (pts (xy 204.47 127.00) (xy 195.58 127.00)) (stroke (width 0) (type default)))
 (symbol (lib_id "power:GND") (at 195.58 127.00 270) (unit 1) (in_bom yes) (on_board yes) (dnp no)
  (property "Reference" "#PWR11" (at 195.58 127.00 0) (effects (font (size 1.27 1.27)) (hide yes)))
  (property "Value" "GND" (at 193.04 127.00 90) (effects (font (size 1.27 1.27)) (justify right)))
  (property "Footprint" "" (at 195.58 127.00 0) (effects (font (size 1.27 1.27)) (hide yes))) (pin "1"))

 
 (symbol (lib_id "Device:LED") (at 208.28 142.24 0) (unit 1) (in_bom yes) (on_board yes) (dnp no)
  (property "Reference" "D5" (at 208.28 137.16 0) (effects (font (size 1.27 1.27))))
  (property "Value" "LED_READ_ORG" (at 208.28 147.32 0) (effects (font (size 1.27 1.27))))
  (property "Footprint" "LED_THT:LED_D3.0mm" (at 208.28 142.24 0) (effects (font (size 1.27 1.27)) (hide yes))) (pin "1") (pin "2"))
 (wire (pts (xy 212.09 142.24) (xy 220.98 142.24)) (stroke (width 0) (type default)))
 (label "LED_READ" (at 220.98 142.24 0) (fields_autoplaced yes) (effects (font (size 1.27 1.27)) (justify left bottom)))
 (wire (pts (xy 204.47 142.24) (xy 195.58 142.24)) (stroke (width 0) (type default)))
 (symbol (lib_id "power:GND") (at 195.58 142.24 270) (unit 1) (in_bom yes) (on_board yes) (dnp no)
  (property "Reference" "#PWR12" (at 195.58 142.24 0) (effects (font (size 1.27 1.27)) (hide yes)))
  (property "Value" "GND" (at 193.04 142.24 90) (effects (font (size 1.27 1.27)) (justify right)))
  (property "Footprint" "" (at 195.58 142.24 0) (effects (font (size 1.27 1.27)) (hide yes))) (pin "1"))

 
 (symbol (lib_id "Mechanical:MountingHole") (at 243.84 81.28 0) (unit 1) (in_bom no) (on_board yes) (dnp no)
  (property "Reference" "H1" (at 243.84 76.20 0) (effects (font (size 1.27 1.27))))
  (property "Value" "M3" (at 243.84 86.36 0) (effects (font (size 1.27 1.27))))
  (property "Footprint" "MountingHole:MountingHole_3.2mm_M3" (at 243.84 81.28 0) (effects (font (size 1.27 1.27)) (hide yes))))
 (symbol (lib_id "Mechanical:MountingHole") (at 243.84 96.52 0) (unit 1) (in_bom no) (on_board yes) (dnp no)
  (property "Reference" "H2" (at 243.84 91.44 0) (effects (font (size 1.27 1.27))))
  (property "Value" "M3" (at 243.84 101.60 0) (effects (font (size 1.27 1.27))))
  (property "Footprint" "MountingHole:MountingHole_3.2mm_M3" (at 243.84 96.52 0) (effects (font (size 1.27 1.27)) (hide yes))))
 (symbol (lib_id "Mechanical:MountingHole") (at 243.84 111.76 0) (unit 1) (in_bom no) (on_board yes) (dnp no)
  (property "Reference" "H3" (at 243.84 106.68 0) (effects (font (size 1.27 1.27))))
  (property "Value" "M3" (at 243.84 116.84 0) (effects (font (size 1.27 1.27))))
  (property "Footprint" "MountingHole:MountingHole_3.2mm_M3" (at 243.84 111.76 0) (effects (font (size 1.27 1.27)) (hide yes))))
 (symbol (lib_id "Mechanical:MountingHole") (at 243.84 127.00 0) (unit 1) (in_bom no) (on_board yes) (dnp no)
  (property "Reference" "H4" (at 243.84 121.92 0) (effects (font (size 1.27 1.27))))
  (property "Value" "M3" (at 243.84 132.08 0) (effects (font (size 1.27 1.27))))
  (property "Footprint" "MountingHole:MountingHole_3.2mm_M3" (at 243.84 127.00 0) (effects (font (size 1.27 1.27)) (hide yes))))

 (sheet_instances (path ""
   (page "1"))))
